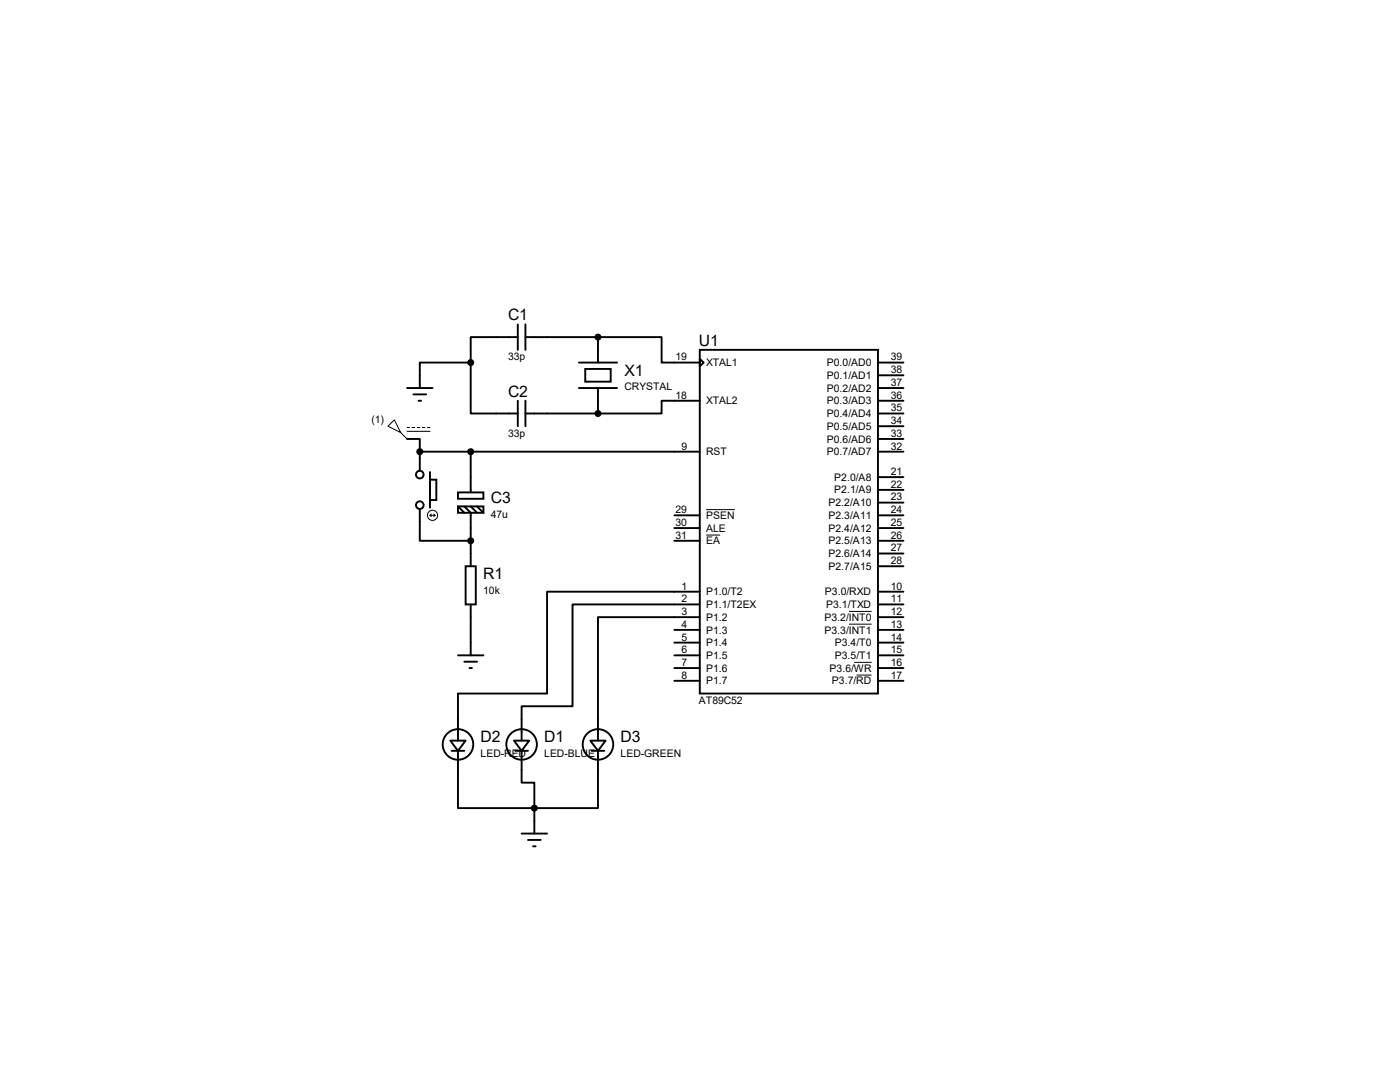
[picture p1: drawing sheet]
<svg xmlns="http://www.w3.org/2000/svg" width="279mm" height="216mm" viewBox="0 0 279 216" stroke-linecap="round" stroke-linejoin="round" font-family="sans-serif">
<g fill="none" stroke="#000" stroke-width=".38">
<path d="M81.2 77.4h5.1M82.5 78.7h2.5M83.5 80h.5M93.9 72.3v10.2h9.4M93.9 72.3h-10.1v5.1M103.3 67.3h-9.4v5M103.3 64.7v5.1M103.3 80v5M104.9 67.3h14.4M104.9 64.7v5.1M104.9 80v5M115.5 72.3h7.6"/>
<path d="M115.5 77.4h7.6M116.8 73.6h5.1v2.6h-5.1zM119.3 67.3h12.7v5h7.7M119.3 67.3v5M119.3 77.4v5.1M139.7 69.8h35.5v68.6h-35.5zM139.7 71.6l.7 .7-.7 .8zM139.7 80h-7.7v2.5h-12.7M175.2 80h5.1M175.2 72.3h5.1M175.2 74.9h5.1M175.2 77.4h5.1"/>
<path d="M81.2 87.6h2.6v2.5M83.8 90.1h55.9M83.8 90.1v3.8M85.8 95.7h1.3v4.1h-1.3zM85.8 94.2v7.1M91.4 98.3h5.1v1.2h-5.1zM93.9 90.1v8.2M104.9 82.5h14.4M175.2 82.5h5.1M175.2 90.1h5.1M175.2 85h5.1M175.2 87.6h5.1"/>
<path d="M175.2 95.2h5.1M175.2 97.7h5.1M83.8 101.6v6.3h10.1M91.4 101h5.1v1.3h-5.1zM91.4 101l1.3 1.3M92.7 101l1.2 1.3v10.7M92.9 113h2.1v7.6h-2.1zM93.9 101l1.3 1.3M95.2 101l1.3 1.3M134.6 105.4h5.1M134.6 107.9h5.1M134.6 102.8h5.1"/>
<path d="M139.7 118.1h-30.5v20.3h-17.8v9.4M175.2 105.4h5.1M175.2 107.9h5.1M175.2 102.8h5.1M175.2 118.1h5.1M175.2 113h5.1M175.2 100.3h5.1M175.2 110.4h5.1M91.4 130.8h5.1M92.7 132h2.5M93.7 133.3h.5M93.9 120.6v10.2"/>
<path d="M134.6 125.7h5.1M134.6 128.2h5.1M134.6 130.8h5.1M134.6 133.3h5.1M134.6 135.8h5.1M139.7 120.6h-25.4v20.3h-10.2v6.9M139.7 123.1h-20.4v24.7M175.2 120.6h5.1M175.2 123.1h5.1M175.2 125.7h5.1M175.2 128.2h5.1M175.2 130.8h5.1"/>
<path d="M175.2 133.3h5.1M175.2 135.8h5.1M89.9 147.8h3l-1.5 2zM90.1 149.8h2.6M91.4 149.8v11.4h15.2M102.6 147.8h3l-1.5 2zM102.8 149.8h2.6M104.1 149.8v6.4h2.5v5M117.8 147.8h3.1l-1.6 2zM118.1 149.8h2.5M119.3 149.8v11.4h-12.7M104.1 166.3h5.1"/>
<path d="M105.4 167.6h2.5M106.4 168.9h.5M106.6 161.2v5.1"/>
<circle cx="83.8" cy="94.7" r=".76"/>
<circle cx="83.8" cy="100.8" r=".76"/>
<circle cx="91.4" cy="148.5" r="3"/>
<circle cx="104.1" cy="148.5" r="3"/>
<circle cx="119.3" cy="148.5" r="3"/>
</g>
<g fill="none" stroke="#000" stroke-width=".2">
<path d="M77.4 85l1.3-1.2 1.3 2.5zM80 86.3l1.2 1.3M81.2 85.3h.5M81.2 86.1h4.6M82.3 85.3h.5M83.3 85.3h.5M84.3 85.3h.5M85.3 85.3h.5M85.8 102.8h1M85.8 102.8l.3 .3M86.1 102.6l-.3 .2M86.6 102.6l.2 .2"/>
<path d="M86.8 102.8l-.2 .3M140.9 106.8h2.8M140.9 101.7h5.7M169.4 122h4.5M169.4 124.5h4.5M170.5 132.2h3.4M170.9 134.7h3"/>
<circle cx="86.3" cy="102.8" r="1.02"/>
</g>
<g fill="#000" stroke="#000" stroke-width=".38">
<circle cx="93.9" cy="72.3" r=".51"/>
<circle cx="119.3" cy="67.3" r=".51"/>
<circle cx="83.8" cy="90.1" r=".51"/>
<circle cx="93.9" cy="90.1" r=".51"/>
<circle cx="119.3" cy="82.5" r=".51"/>
<circle cx="93.9" cy="107.9" r=".51"/>
<circle cx="106.6" cy="161.2" r=".51"/>
</g>
<g font-size="3.1">
<text x="101.4" y="63.9">C1</text>
<text x="139.5" y="69">U1</text>
<text x="124.6" y="75">X1</text>
<text x="101.4" y="79.1">C2</text>
<text x="98" y="100.4">C3</text>
<text x="96.4" y="115.6">R1</text>
<text x="95.9" y="148.1">D2</text>
<text x="108.6" y="148.1">D1</text>
<text x="123.9" y="148.1">D3</text>
</g>
<g font-size="2.1">
<text x="101.4" y="71.9">33p</text>
<text x="134.8" y="71.9">19</text>
<text x="177.8" y="71.9">39</text>
<text x="124.6" y="77.9">CRYSTAL</text>
<text x="140.9" y="73.1">XTAL1</text>
<text x="165" y="73.1">P0.0/AD0</text>
<text x="165" y="75.6">P0.1/AD1</text>
<text x="177.8" y="74.5">38</text>
<text x="177.8" y="77">37</text>
<text x="134.8" y="79.5">18</text>
<text x="140.9" y="80.7">XTAL2</text>
<text x="165" y="78.1">P0.2/AD2</text>
<text x="165" y="80.7">P0.3/AD3</text>
<text x="165" y="83.2">P0.4/AD4</text>
<text x="177.8" y="79.5">36</text>
<text x="177.8" y="82.1">35</text>
<text x="74.1" y="84.5">(1)</text>
<text x="101.4" y="87.2">33p</text>
<text x="136" y="89.7">9</text>
<text x="165" y="85.8">P0.5/AD5</text>
<text x="165" y="88.3">P0.6/AD6</text>
<text x="177.8" y="84.6">34</text>
<text x="177.8" y="87.2">33</text>
<text x="177.8" y="89.7">32</text>
<text x="140.9" y="90.8">RST</text>
<text x="165" y="90.8">P0.7/AD7</text>
<text x="166.5" y="95.9">P2.0/A8</text>
<text x="177.8" y="94.8">21</text>
<text x="165.4" y="101">P2.2/A10</text>
<text x="166.5" y="98.5">P2.1/A9</text>
<text x="177.8" y="97.3">22</text>
<text x="177.8" y="99.9">23</text>
<text x="98" y="103.3">47u</text>
<text x="134.8" y="104.9">30</text>
<text x="134.8" y="107.5">31</text>
<text x="134.8" y="102.4">29</text>
<text x="140.9" y="106.1">ALE</text>
<text x="140.9" y="103.5">PSEN</text>
<text x="165.4" y="103.5">P2.3/A11</text>
<text x="165.4" y="106.1">P2.4/A12</text>
<text x="177.8" y="102.4">24</text>
<text x="177.8" y="104.9">25</text>
<text x="177.8" y="107.5">26</text>
<text x="140.9" y="108.6">EA</text>
<text x="165.4" y="113.7">P2.7/A15</text>
<text x="165.4" y="108.6">P2.5/A13</text>
<text x="165.4" y="111.2">P2.6/A14</text>
<text x="177.8" y="112.6">28</text>
<text x="177.8" y="110">27</text>
<text x="96.4" y="118.5">10k</text>
<text x="136" y="117.6">1</text>
<text x="140.9" y="118.8">P1.0/T2</text>
<text x="164.6" y="118.8">P3.0/RXD</text>
<text x="177.8" y="117.6">10</text>
<text x="136" y="120.2">2</text>
<text x="136" y="122.7">3</text>
<text x="136" y="125.3">4</text>
<text x="140.9" y="121.3">P1.1/T2EX</text>
<text x="140.9" y="123.9">P1.2</text>
<text x="164.5" y="123.9">P3.2/INT0</text>
<text x="164.9" y="121.3">P3.1/TXD</text>
<text x="177.8" y="120.2">11</text>
<text x="177.8" y="122.7">12</text>
<text x="177.8" y="125.3">13</text>
<text x="136" y="127.8">5</text>
<text x="136" y="130.3">6</text>
<text x="140.9" y="126.4">P1.3</text>
<text x="140.9" y="128.9">P1.4</text>
<text x="140.9" y="131.5">P1.5</text>
<text x="164.5" y="126.4">P3.3/INT1</text>
<text x="166.6" y="128.9">P3.4/T0</text>
<text x="166.6" y="131.5">P3.5/T1</text>
<text x="177.8" y="127.8">14</text>
<text x="177.8" y="130.3">15</text>
<text x="136" y="132.9">7</text>
<text x="136" y="135.4">8</text>
<text x="140.9" y="134">P1.6</text>
<text x="140.9" y="136.6">P1.7</text>
<text x="165.6" y="134">P3.6/WR</text>
<text x="166" y="136.6">P3.7/RD</text>
<text x="177.8" y="135.4">17</text>
<text x="177.8" y="132.9">16</text>
<text x="139.5" y="140.5">AT89C52</text>
<text x="95.9" y="151">LED-RED</text>
<text x="108.6" y="151">LED-BLUE</text>
<text x="123.9" y="151">LED-GREEN</text>
</g>
</svg>
